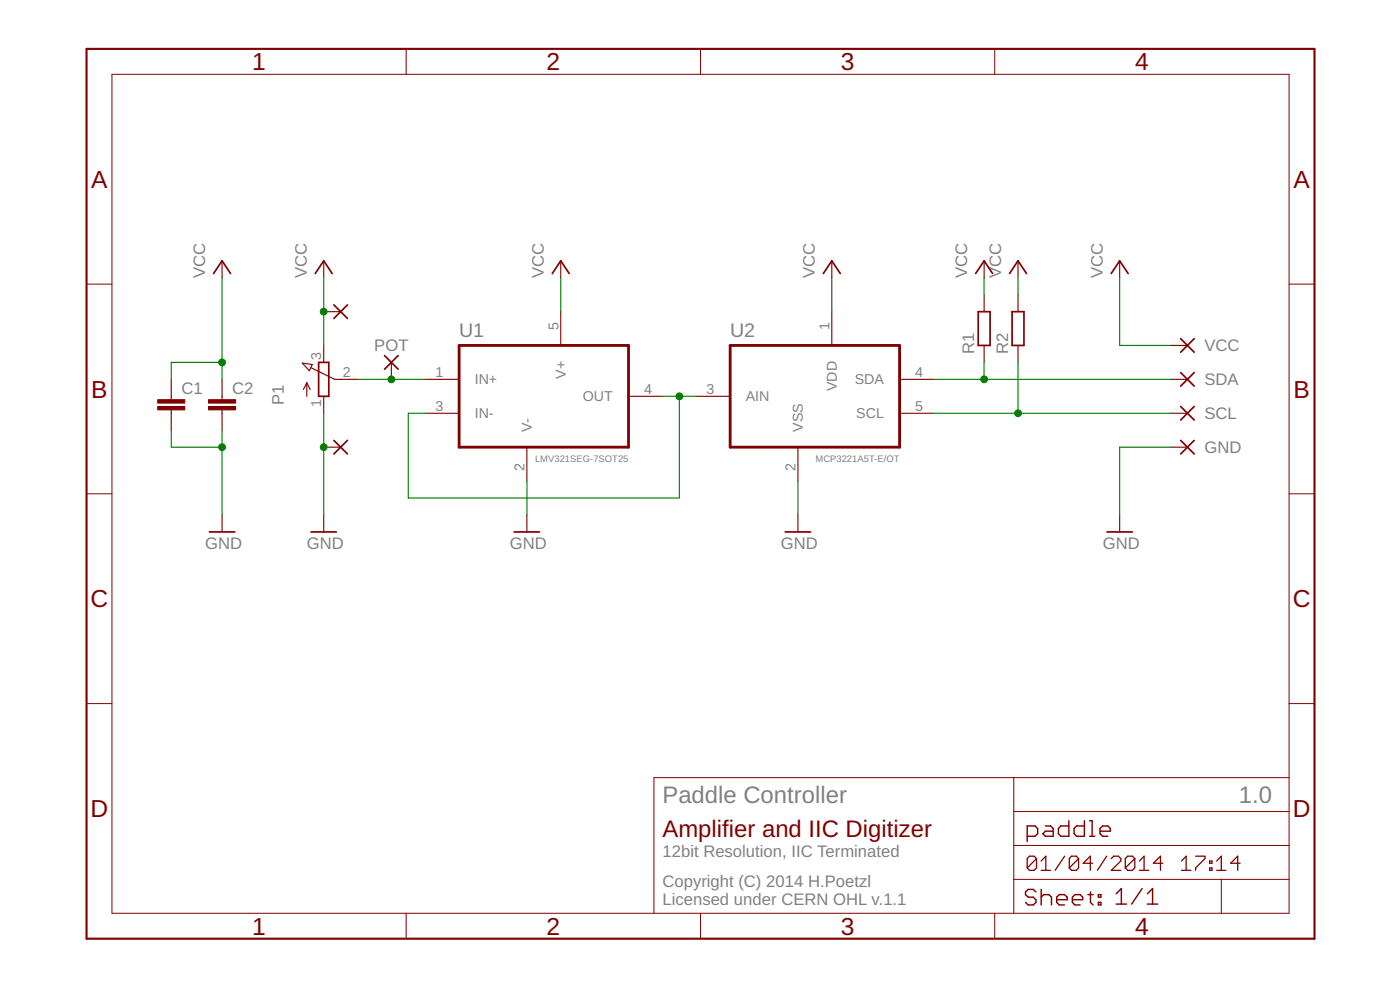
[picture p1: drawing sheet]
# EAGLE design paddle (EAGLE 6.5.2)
1D 4K Paddle Controller
VERSION: 1.0

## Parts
C1  C-EUC1206K  [C1206K]
C2  C-EUC1206K  [C1206K]
GND  SMD2  [SMD1,27-2,54]
P1  3RP/1610N  [3RP/1610N]
POT  SMD2  [SMD1,27-2,54]
R1  R-EU_0204/7  [0204/7]
R2  R-EU_0204/5  [0204/5]
SCL  SMD2  [SMD1,27-2,54]
SDA  SMD2  [SMD1,27-2,54]
U1  LMV321SEG-7SOT25  [SOT95P280X145-5N]
U2  MCP3221A5T-E/OT  [SOT95P270X145-5N]
VCC  SMD2  [SMD1,27-2,54]
VCC1  SMD2  [SMD1,27-2,54]
VCC2  SMD2  [SMD1,27-2,54]

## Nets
GND: C1.2 C2.2 GND.1(P) P1.1(A) U1.2(V-) U2.2(VSS) VCC2.1(P)
N$6: U1.3(IN-) U1.4(OUT) U2.3(AIN)
POT: P1.2(S) POT.1(P) U1.1(IN+)
SCL: R2.1 SCL.1(P) U2.5(SCL)
SDA: R1.1 SDA.1(P) U2.4(SDA)
VCC: C1.1 C2.1 P1.3(E) R1.2 R2.2 U1.5(V+) U2.1(VDD) VCC1.1(P) VCC.1(P)

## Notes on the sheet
- Paddle Controller
- Amplifier and IIC Digitizer
- 12bit Resolution, IIC Terminated
- Copyright (C) 2014 H.Poetzl
  Licensed under CERN OHL v.1.1
